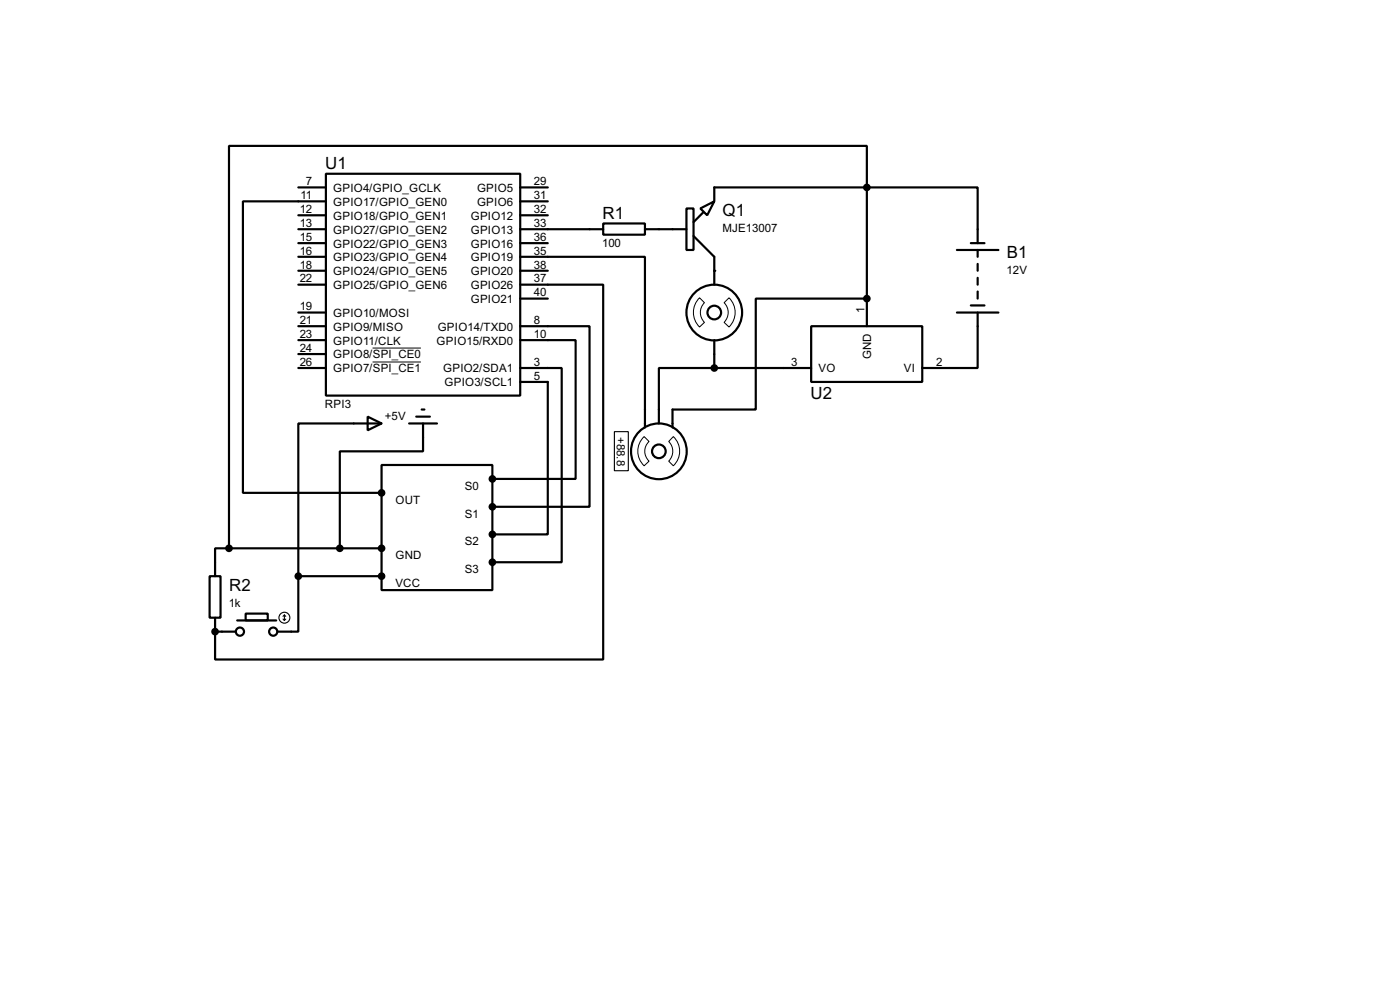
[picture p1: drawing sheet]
<svg xmlns="http://www.w3.org/2000/svg" width="256mm" height="180mm" viewBox="0 0 256 180" stroke-linecap="round" stroke-linejoin="round" font-family="sans-serif">
<g fill="none" stroke="#000" stroke-width=".4">
<path d="M54.7 34.3h5M54.7 39.4h5M59.7 31.8h35.6v40.6h-35.6zM59.7 36.9h-15.2v53.3h25.4M95.3 34.3h5.1M95.3 36.9h5.1M95.3 39.4h5.1M125.8 38.2h1.3v7.6h-1.3zM128.3 38.2l2.6-1.3-1.3 2.5zM128.8 38.9l-1.7 1.8M158.8 34.3h20.3v10.2M158.8 34.3v-7.6h-116.8v73.7"/>
<path d="M158.8 34.3h-27.9v2.6M158.8 34.3v25.4M54.7 42h5M54.7 44.5h5M54.7 57.2h5M54.7 59.7h5M54.7 47h5M54.7 52.1h5M54.7 49.6h5M95.3 47h22.9v31.3M95.3 59.7h12.7v33.1h-17.8M95.3 52.1h15.2v68.6h-71.1v-5.1"/>
<path d="M95.3 42h15.2M95.3 44.5h5.1M95.3 49.6h5.1M95.3 54.7h5.1M110.5 40.9h7.7v2.1h-7.7zM118.2 42h7.6M127.1 43.2l3.8 3.8v5.1M148.6 59.7h20.4v10.2h-20.4zM158.8 54.7h-20.3v20.3h-15.3v3.3M175.3 57.2h7.6M175.3 45.8h7.6M177.9 44.5h2.5"/>
<path d="M177.9 55.9h2.5M179.1 57.2v10.2h-10.1M179.1 45.8v1.2M179.1 48.3v1.3M179.1 50.9v1.2M179.1 53.4v1.3M54.7 67.4h5M54.7 62.3h5M54.7 64.8h5M67.4 76.3l2.5 1.2-2.5 1.3zM69.9 77.5h-15.2v28M75 77.5h5.1"/>
<path d="M76.3 76.3h2.5M77.3 75h.5M77.5 77.5v5.1h-15.2v17.8M95.3 62.3h10.2v25.4h-15.3M95.3 69.9h5.1v27.9h-10.2M95.3 67.4h7.6v35.5h-12.7M130.9 67.4h-10.2v10.1M130.9 67.4h17.7M130.9 62.3v5.1M69.9 85.1h20.3v22.9h-20.3zM38.4 105.5h2v7.6h-2zM39.4 115.6h3.8"/>
<path d="M39.4 113.1v2.5M42 100.4h-2.6v5.1M42 100.4h27.9M43.5 113.6h7.1M45 112.3h4.1v1.3h-4.1zM54.7 105.5v10.1h-3.8M54.7 105.5h15.2"/>
<circle cx="130.8" cy="57.2" r="5.1"/>
<circle cx="130.8" cy="57.2" r="1.25"/>
<circle cx="120.7" cy="82.6" r="5.1"/>
<circle cx="120.7" cy="82.6" r="1.25"/>
<circle cx="43.9" cy="115.6" r=".75"/>
<circle cx="50" cy="115.6" r=".75"/>
</g>
<g fill="#000">
<circle cx="130.9" cy="49.6" r=".2"/>
<circle cx="158.8" cy="54.7" r=".2"/>
<circle cx="39.4" cy="115.6" r=".2"/>
</g>
<path d="M128.2 54.5l.9 .9a2.53 2.53 0 0 0 0 3.6l-.9 .9a3.7 3.7 0 0 1 0-5.4zM132.7 55.4l.9-.9a3.7 3.7 0 0 1 0 5.4l-.9-.9a2.54 2.54 0 0 0 0-3.6zM68.3 63.7h8.8M68.3 66.3h8.8M118 79.9l.9 .9a2.45 2.45 0 0 0 0 3.6l-.9 .9a3.7 3.7 0 0 1 0-5.4zM123.4 79.9a3.7 3.7 0 0 1 0 5.4l-.9-.9a2.54 2.54 0 0 0 0-3.6z" fill="none" stroke="#000" stroke-width=".18"/>
<g fill="none" stroke="#000" stroke-width=".2">
<path d="M112.6 79h2.5v7.2h-2.5zM51.9 113.3l.2 .3M52.1 112.6v1M52.1 112.6l-.2 .2M52.1 112.6l.3 .2M52.4 113.3l-.3 .3"/>
<circle cx="52.1" cy="113.1" r="1"/>
</g>
<g fill="#000" stroke="#000" stroke-width=".4">
<circle cx="158.8" cy="34.3" r=".5"/>
<circle cx="158.8" cy="54.7" r=".5"/>
<circle cx="130.8" cy="67.4" r=".5"/>
<circle cx="69.9" cy="90.2" r=".5"/>
<circle cx="90.2" cy="97.8" r=".5"/>
<circle cx="90.2" cy="87.7" r=".5"/>
<circle cx="90.2" cy="92.8" r=".5"/>
<circle cx="39.4" cy="115.6" r=".5"/>
<circle cx="41.9" cy="100.4" r=".5"/>
<circle cx="54.6" cy="105.5" r=".5"/>
<circle cx="62.2" cy="100.4" r=".5"/>
<circle cx="69.9" cy="105.5" r=".5"/>
<circle cx="69.9" cy="100.4" r=".5"/>
<circle cx="90.2" cy="102.9" r=".5"/>
</g>
<g font-size="3.5">
<text x="59.6" y="31">U1</text>
<text x="110.4" y="40.1">R1</text>
<text x="132.4" y="39.5">Q1</text>
<text x="184.5" y="47.2">B1</text>
<text x="148.5" y="73">U2</text>
<text x="42" y="108.2">R2</text>
</g>
<g font-size="2.4">
<text x="56.1" y="33.9">7</text>
<text x="61" y="35.1">GPIO4/GPIO_GCLK</text>
<text x="87.4" y="35.1">GPIO5</text>
<text x="97.8" y="33.9">29</text>
<text x="54.9" y="41.6">13</text>
<text x="54.9" y="39">12</text>
<text x="55.1" y="36.5">11</text>
<text x="61" y="37.7">GPIO17/GPIO_GEN0</text>
<text x="61" y="40.2">GPIO18/GPIO_GEN1</text>
<text x="86.2" y="40.2">GPIO12</text>
<text x="87.4" y="37.7">GPIO6</text>
<text x="97.8" y="36.5">31</text>
<text x="97.8" y="41.6">33</text>
<text x="97.8" y="39">32</text>
<text x="54.9" y="44.1">15</text>
<text x="54.9" y="46.6">16</text>
<text x="61" y="42.7">GPIO27/GPIO_GEN2</text>
<text x="61" y="45.3">GPIO22/GPIO_GEN3</text>
<text x="61" y="47.8">GPIO23/GPIO_GEN4</text>
<text x="86.2" y="42.7">GPIO13</text>
<text x="86.2" y="47.8">GPIO19</text>
<text x="86.2" y="45.3">GPIO16</text>
<text x="97.8" y="46.6">35</text>
<text x="97.8" y="44.1">36</text>
<text x="110.3" y="45.2">100</text>
<text x="132.3" y="42.5">MJE13007</text>
<text x="54.9" y="49.2">18</text>
<text x="54.9" y="51.7">22</text>
<text x="61" y="50.4">GPIO24/GPIO_GEN5</text>
<text x="61" y="52.9">GPIO25/GPIO_GEN6</text>
<text x="86.2" y="52.9">GPIO26</text>
<text x="86.2" y="50.4">GPIO20</text>
<text x="97.8" y="51.7">37</text>
<text x="97.8" y="49.2">38</text>
<text x="184.4" y="50.1">12V</text>
<text x="54.9" y="56.8">19</text>
<text x="54.9" y="59.3">21</text>
<text x="61" y="58">GPIO10/MOSI</text>
<text x="86.2" y="55.4">GPIO21</text>
<text x="97.8" y="54.3">40</text>
<text x="97.8" y="59.3">8</text>
<text x="158.4" y="57.2" transform="rotate(-90 158.4 57.2)">1</text>
<text x="54.9" y="61.9">23</text>
<text x="54.9" y="64.4">24</text>
<text x="61" y="60.5">GPIO9/MISO</text>
<text x="61" y="63.1">GPIO11/CLK</text>
<text x="61" y="65.6">GPIO8/SPI_CE0</text>
<text x="80" y="63.1">GPIO15/RXD0</text>
<text x="80.2" y="60.5">GPIO14/TXD0</text>
<text x="97.8" y="61.9">10</text>
<text x="159.6" y="65.8" transform="rotate(-90 159.6 65.8)">GND</text>
<text x="54.9" y="67">26</text>
<text x="61" y="68.1">GPIO7/SPI_CE1</text>
<text x="81.2" y="68.1">GPIO2/SDA1</text>
<text x="81.4" y="70.7">GPIO3/SCL1</text>
<text x="97.8" y="67">3</text>
<text x="97.8" y="69.5">5</text>
<text x="145" y="67">3</text>
<text x="149.9" y="68.1">VO</text>
<text x="165.6" y="68.1">VI</text>
<text x="171.5" y="67">2</text>
<text x="59.5" y="74.6">RPI3</text>
<text x="70.5" y="76.9">+5V</text>
<text x="113" y="79.9" transform="rotate(90 113 79.9)">+88.8</text>
<text x="85.1" y="89.6">S0</text>
<text x="72.4" y="92.2">OUT</text>
<text x="85.1" y="94.8">S1</text>
<text x="85.1" y="99.8">S2</text>
<text x="72.4" y="107.5">VCC</text>
<text x="72.4" y="102.4">GND</text>
<text x="85.1" y="104.9">S3</text>
<text x="41.9" y="111.1">1k</text>
</g>
</svg>
